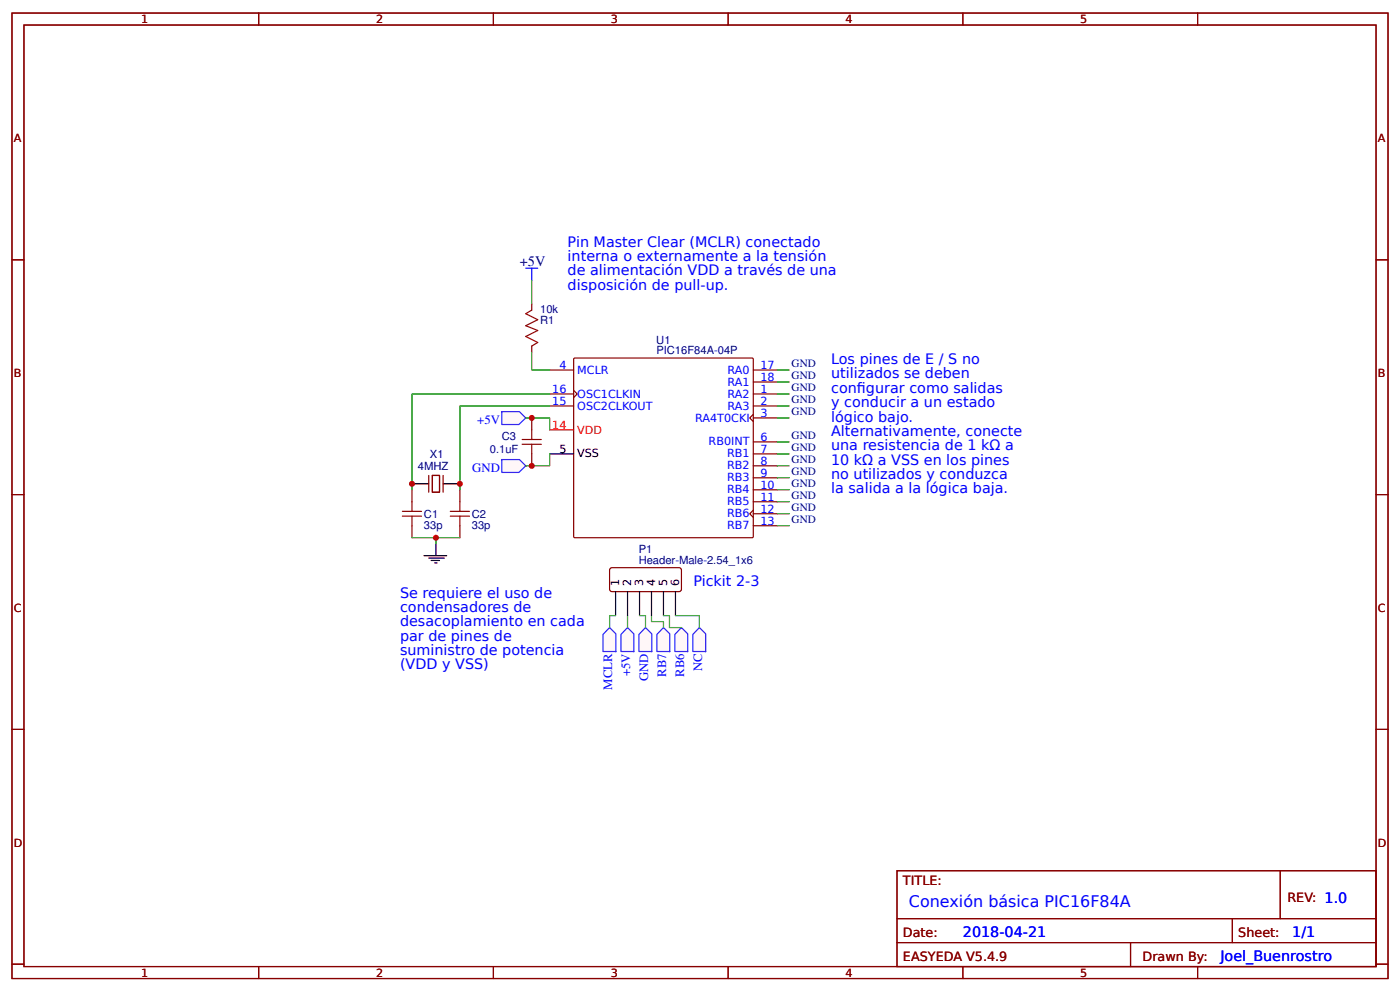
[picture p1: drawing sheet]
<svg xmlns="http://www.w3.org/2000/svg" width="309mm" height="219mm" viewBox="0 0 309 219" stroke-linecap="round" stroke-linejoin="round" font-family="sans-serif">
<g fill="none" stroke="#800" stroke-width=".26">
<path d="M2.6 2.9h304.1v213.2h-304.1zM5.3 5.5h298.7v208h-298.7zM57.1 2.9v2.6M109 2.9v2.6M160.9 2.9v2.6M212.7 2.9v2.6M264.6 2.9v2.6M2.6 57.4h2.7M304 57.4h2.7M126.8 79.2l.2-.1h39.3l.1 .2v39.3l-.2 .2-39.3-.1-.2-.2zM121.4 87h5.3M121.4 89.7h5.3"/>
<path d="M121.4 81.7h5.3M126.7 86.2l.8 .8-.8 .8M166.4 91.5l-.8 .8 .8 .8M166.4 87h5.3M166.4 89.7h5.3M166.4 92.3h5.3M166.4 81.7h5.3M166.4 97.6h5.3M166.4 84.4h5.3M2.6 109.2h2.7M166.4 112.7l-.8 .8 .8 .8M166.4 100.3h5.3"/>
<path d="M166.4 102.9h5.3M166.4 105.5h5.3M166.4 108.2h5.3M166.4 110.8h5.3M166.4 113.5h5.3M166.4 116.1h5.3M304 109.2h2.7M2.6 161.1h2.7M304 161.1h2.7M198.2 192.3h105.8v21.2h-105.8zM282.8 192.3v10.6M2.6 213h2.7"/>
<path d="M57.1 213.5v2.6M109 213.5v2.6M160.9 213.5v2.6M198.2 202.9h105.8M198.2 208.2h105.8M212.7 213.5v2.6M249.8 208.2v5.3M264.6 213.5v2.6M272.3 202.9v5.3M304 213h2.7"/>
</g>
<path d="M121.4 100.3h5.3" fill="none" stroke="#000" stroke-width=".26"/>
<path d="M121.4 95h5.3" fill="none" stroke="#f00" stroke-width=".26"/>
<g fill="#fff7f8" stroke="#430aff" stroke-width=".26">
<path d="M110.8 90.9h4l1.4 1.4-1.6 1.5h-3.7z"/>
<path d="M110.8 101.5h4l1.4 1.4-1.6 1.5h-3.7z"/>
</g>
<g fill="none" stroke="#a00000" stroke-width=".26">
<path d="M117.5 68.5l-1.3 .8 2.6 1.3-2.6 1.3 2.6 1.1-2.6 1.3 2.6 1.3-1.3 .8M115.4 98.1h4.2M115.4 97.1h4.2M117.5 95v2.1M117.5 98.1v2.2M88.9 114h4.2M88.9 113h4.2M91 110.8v2.2M91 114v2.1M99.5 114h4.2M99.5 113h4.2M101.6 110.8v2.2"/>
<path d="M101.6 114v2.1"/>
</g>
<path d="M117.5 67.2v1.3M117.5 76.4v1.4M117.5 92.3v2.7M91 108.2v2.6M91 116.1v2.7M94.7 105v3.7M95.5 105h1.6v3.7h-1.6zM97.9 105v3.7M101.6 108.2v2.6M101.6 116.1v2.7M117.5 100.3v2.6M134.9 125.5h15.4l.2 .4v4.5l-.5 .3-15.1-.1-.2-.5v-4.2z" fill="none" stroke="#800" stroke-width=".26"/>
<g fill="none" stroke="#000" stroke-width=".26">
<path d="M91 106.9h3.7M97.9 106.9h3.7M93.7 122.7h5M94.7 123.3h3.5M95.2 123.8h1.9M96 124.3h.6M96.3 120.1v2.6M136 130.7v5.3M138.6 130.7v5.3M141.3 130.7v5.3M143.9 130.7v5.3M146.6 130.7v5.3"/>
<path d="M149.2 130.7v5.3"/>
</g>
<path d="M117.5 77.8v3.9h3.9M117.5 61.9v5.3M116.2 92.3h5.2v2.7M121.4 87h-30.4v21.2M121.4 89.7h-19.8v18.5M91 118.8h10.6M96.3 118.8v1.3M121.4 100.3v2.6h-5.2" fill="none" stroke="#080" stroke-width=".26"/>
<path d="M116.2 59.2h2.6M117.5 59.2v2.7" fill="none" stroke="#00f" stroke-width=".26"/>
<g fill="#fff7f8" stroke="#430aff" stroke-width=".26">
<path d="M134.7 138.6l1.4 1.4v4l-2.9-.1v-3.8z"/>
<path d="M138.6 138.6l1.4 1.4v4l-2.8-.1v-3.8z"/>
<path d="M142.6 138.6l1.4 1.4v4l-2.8-.1v-3.8z"/>
<path d="M146.6 138.6l1.4 1.4v4l-2.9-.1v-3.8z"/>
<path d="M150.5 138.6l1.4 1.4v4l-2.8-.1v-3.8z"/>
<path d="M154.5 138.6l1.4 1.4v4l-2.8-.1v-3.8z"/>
</g>
<g fill="none" stroke="#080" stroke-width=".26">
<path d="M171.7 81.7h2.7M171.7 84.4h2.7M171.7 87h2.7M171.7 89.7h2.7M171.7 92.3h2.7M171.7 97.6h2.7M171.7 100.3h2.7M171.7 102.9h2.7M171.7 105.5h2.7M171.7 108.2h2.7M171.7 110.8h2.7M171.7 113.5h2.7"/>
<path d="M171.7 116.1h2.7M136 136h-1.3v2.6M138.6 136v2.6M141.3 136h1.3v2.6M143.9 136v1.3h2.7v1.3M146.6 136h1.3v2.6h2.6M149.2 136h5.3v2.6"/>
</g>
<g fill="#c00">
<circle cx="117.5" cy="92.3" r=".66"/>
<circle cx="117.5" cy="102.9" r=".66"/>
<circle cx="91" cy="106.9" r=".66"/>
<circle cx="101.6" cy="106.9" r=".66"/>
<circle cx="96.3" cy="118.8" r=".66"/>
</g>
<g fill="none" stroke="#800" stroke-width=".26">
<path d="M2.6 2.9h304.1v213.2h-304.1zM5.3 5.5h298.7v208h-298.7zM57.1 2.9v2.6M109 2.9v2.6M160.9 2.9v2.6M212.7 2.9v2.6M264.6 2.9v2.6M2.6 57.4h2.7M304 57.4h2.7M2.6 109.2h2.7M304 109.2h2.7M2.6 161.1h2.7"/>
<path d="M304 161.1h2.7M198.2 192.3h105.8v21.2h-105.8zM282.8 192.3v10.6M2.6 213h2.7M57.1 213.5v2.6M109 213.5v2.6M160.9 213.5v2.6M198.2 202.9h105.8M198.2 208.2h105.8M212.7 213.5v2.6M249.8 208.2v5.3M264.6 213.5v2.6"/>
<path d="M272.3 202.9v5.3M304 213h2.7"/>
</g>
<text font-size="3.5" fill="#00f" x="200.8" y="200.3">Conexión básica PIC16F84A</text>
<text font-size="3.2" fill="#000080" x="114.8" y="58.7">+5V</text>
<g font-size="3.2" fill="#00f">
<text x="125.4" y="54.5">Pin Master Clear (MCLR) conectado</text>
<text x="125.4" y="57.7">interna o externamente a la tensión</text>
<text x="125.4" y="60.8">de alimentación VDD a través de una</text>
<text x="125.4" y="64">disposición de pull-up.</text>
<text x="183.6" y="80.4">Los pines de E / S no</text>
<text x="183.6" y="83.6">utilizados se deben</text>
<text x="183.6" y="86.8">confgurar como salidas</text>
<text x="183.6" y="89.9">y conducir a un estado</text>
<text x="189.3" y="86.8">i</text>
<text x="183.6" y="93.1">lógico bajo.</text>
<text x="183.6" y="96.3">Alternativamente, conecte</text>
<text x="183.6" y="99.5">una resistencia de 1 kΩ a</text>
<text x="183.6" y="102.6">10 kΩ a VSS en los pines</text>
<text x="183.6" y="105.8">no utilizados y conduzca</text>
<text x="183.6" y="109">la salida a la lógica baja.</text>
<text x="153.2" y="129.4">Pickit 2-3</text>
<text x="88.4" y="132">Se requiere el uso de</text>
<text x="88.4" y="135.2">condensadores de</text>
<text x="88.4" y="138.4">desacoplamiento en cada</text>
<text x="88.4" y="141.5">par de pines de</text>
<text x="88.4" y="144.7">suministro de potencia</text>
<text x="88.4" y="147.9">(VDD y VSS)</text>
<text x="212.7" y="206.9">2018-04-21</text>
<text x="285.5" y="206.9">1/1</text>
<text x="269.6" y="212.2">Joel_Buenrostro</text>
</g>
<g font-size="2.8" fill="#00f">
<text x="105.4" y="93.6">+5V</text>
<text x="104.3" y="104.2">GND</text>
<text x="139.2" y="149.3" transform="rotate(-90 139.2 149.3)">+5V</text>
<text x="147.2" y="149.5" transform="rotate(-90 147.2 149.5)">RB7</text>
<text x="151.1" y="149.5" transform="rotate(-90 151.1 149.5)">RB6</text>
<text x="155.1" y="148.2" transform="rotate(-90 155.1 148.2)">NC</text>
<text x="135.3" y="152.3" transform="rotate(-90 135.3 152.3)">MCLR</text>
<text x="143.2" y="150.4" transform="rotate(-90 143.2 150.4)">GND</text>
</g>
<g font-size="2.8" fill="#800">
<text x="199.5" y="195.5">TITLE:</text>
<text x="284.4" y="199.2">REV: 1.0</text>
<text x="199.5" y="206.9">Date:</text>
<text x="273.6" y="206.9">Sheet:</text>
<text x="199.5" y="212.2">EASYEDA V5.4.9</text>
<text x="252.4" y="212.2">Drawn By:</text>
</g>
<g font-size="2.5" fill="#800">
<text x="31.2" y="5.1">1</text>
<text x="83.1" y="5.1">2</text>
<text x="134.9" y="5.1">3</text>
<text x="186.8" y="5.1">4</text>
<text x="238.7" y="5.1">5</text>
<text x="3" y="31.5">A</text>
<text x="304.4" y="31.5">A</text>
<text x="3" y="83.3">B</text>
<text x="304.4" y="83.3">B</text>
<text x="3" y="135.2">C</text>
<text x="304.4" y="135.2">C</text>
<text x="3" y="187">D</text>
<text x="304.4" y="187">D</text>
<text x="31.2" y="215.7">1</text>
<text x="83.1" y="215.7">2</text>
<text x="134.9" y="215.7">3</text>
<text x="186.8" y="215.7">4</text>
<text x="238.7" y="215.7">5</text>
</g>
<g font-size="2.5" fill="#000080">
<text x="119.3" y="71.6">R1</text>
<text x="119.3" y="69.2">10k</text>
<text x="145" y="75.9">U1</text>
<text x="145" y="78.3">PIC16F84A-04P</text>
<text x="174.9" y="81.1">GND</text>
<text x="174.9" y="83.7">GND</text>
<text x="174.9" y="86.4">GND</text>
<text x="174.9" y="89">GND</text>
<text x="174.9" y="91.7">GND</text>
<text x="95" y="101.2">X1</text>
<text x="108.2" y="100.1">0.1uF</text>
<text x="110.9" y="97.2">C3</text>
<text x="174.9" y="96.9">GND</text>
<text x="174.9" y="99.6">GND</text>
<text x="92.3" y="103.8">4MHZ</text>
<text x="174.9" y="102.2">GND</text>
<text x="174.9" y="104.9">GND</text>
<text x="174.9" y="107.5">GND</text>
<text x="174.9" y="110.2">GND</text>
<text x="174.9" y="112.8">GND</text>
<text x="93.7" y="116.8">33p</text>
<text x="93.7" y="114.3">C1</text>
<text x="104.2" y="116.8">33p</text>
<text x="104.2" y="114.3">C2</text>
<text x="174.9" y="115.5">GND</text>
<text x="141.1" y="122.2">P1</text>
<text x="141.1" y="124.6">Header-Male-2.54_1x6</text>
</g>
<g font-size="2.5" fill="#00f">
<text x="123.6" y="81.5">4</text>
<text x="127.5" y="82.5">MCLR</text>
<text x="160.8" y="82.5">RA0</text>
<text x="168" y="81.5">17</text>
<text x="122" y="89.4">15</text>
<text x="122" y="86.8">16</text>
<text x="127.5" y="87.8">OSC1CLKIN</text>
<text x="160.8" y="87.8">RA2</text>
<text x="160.8" y="85.2">RA1</text>
<text x="168" y="86.8">1</text>
<text x="168" y="89.4">2</text>
<text x="168" y="84.1">18</text>
<text x="127.5" y="90.5">OSC2CLKOUT</text>
<text x="153.6" y="93.1">RA4T0CKI</text>
<text x="160.8" y="90.5">RA3</text>
<text x="168" y="92">3</text>
<text x="156.6" y="98.4">RB0INT</text>
<text x="160.6" y="101">RB1</text>
<text x="168" y="97.3">6</text>
<text x="168" y="100">7</text>
<text x="160.6" y="103.7">RB2</text>
<text x="160.6" y="106.3">RB3</text>
<text x="168" y="102.6">8</text>
<text x="168" y="105.3">9</text>
<text x="168" y="107.9">10</text>
<text x="160.6" y="109">RB4</text>
<text x="160.6" y="111.6">RB5</text>
<text x="168" y="110.6">11</text>
<text x="168" y="113.2">12</text>
<text x="160.6" y="114.3">RB6</text>
<text x="160.6" y="116.9">RB7</text>
<text x="168" y="115.9">13</text>
</g>
<g font-size="2.5" fill="#f00">
<text x="122" y="94.7">14</text>
<text x="127.5" y="95.8">VDD</text>
</g>
<g font-size="2.5">
<text x="123.6" y="100">5</text>
<text x="127.5" y="101">VSS</text>
<text x="136.8" y="129.4" transform="rotate(-90 136.8 129.4)">1</text>
<text x="139.4" y="129.4" transform="rotate(-90 139.4 129.4)">2</text>
<text x="142.1" y="129.4" transform="rotate(-90 142.1 129.4)">3</text>
<text x="144.7" y="129.4" transform="rotate(-90 144.7 129.4)">4</text>
<text x="147.4" y="129.4" transform="rotate(-90 147.4 129.4)">5</text>
<text x="150" y="129.4" transform="rotate(-90 150 129.4)">6</text>
</g>
</svg>
